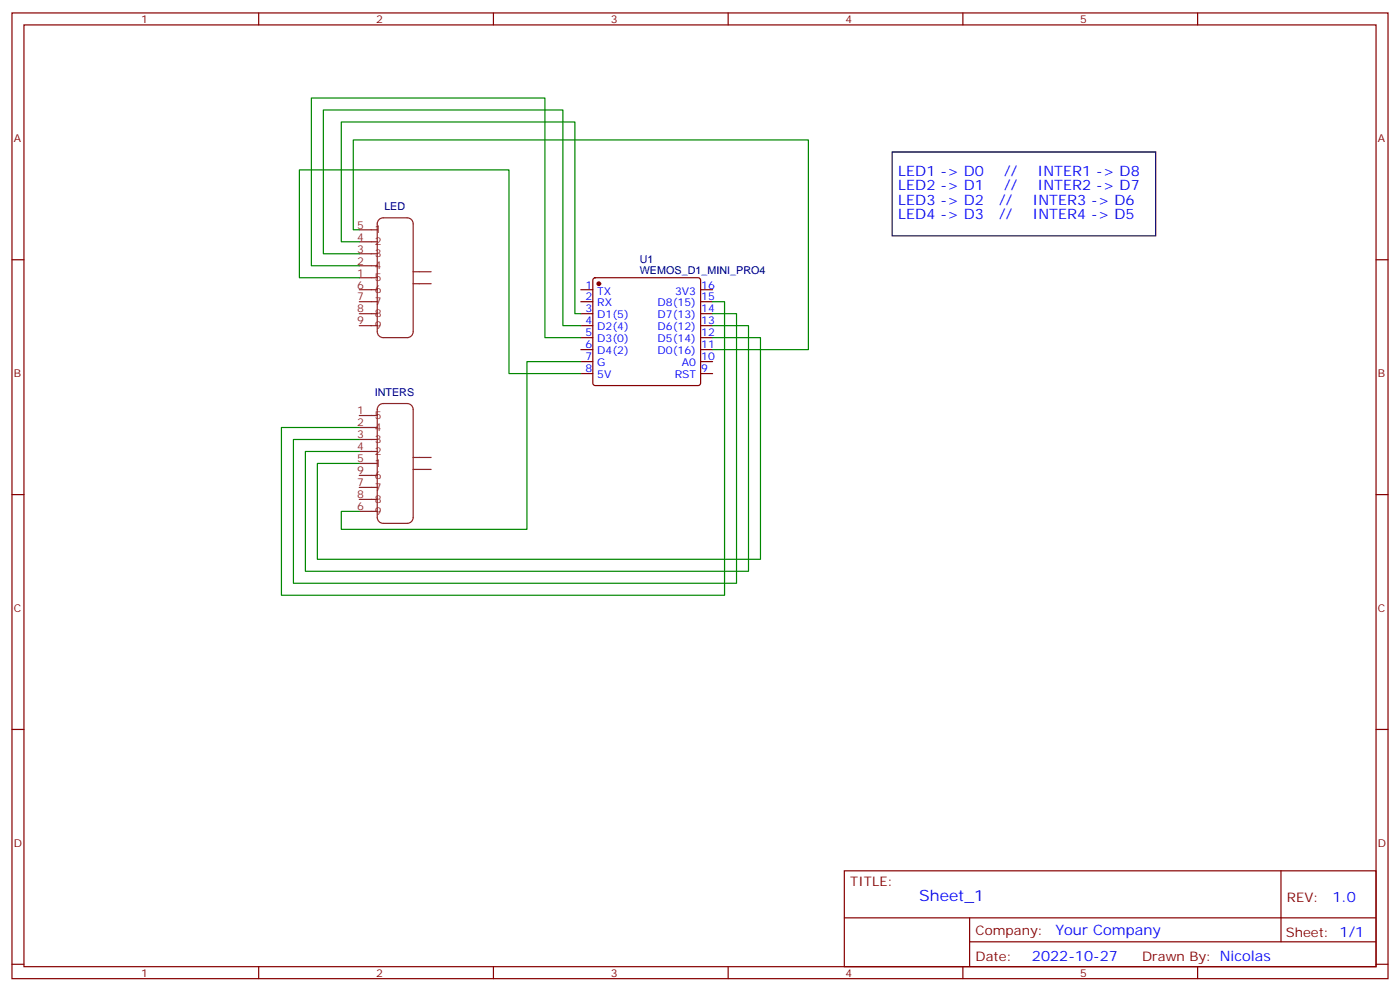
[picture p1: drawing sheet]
<svg xmlns="http://www.w3.org/2000/svg" width="412mm" height="292mm" viewBox="0 0 412 292" stroke-linecap="round" stroke-linejoin="round" font-family="sans-serif">
<g fill="none" stroke="#870000" stroke-width=".35">
<path d="M3.5 3.8h405.4v284.3h-405.4zM7.1 7.3h398.2v277.3h-398.2zM76.2 3.8v3.5M145.3 3.8v3.5M214.5 3.8v3.5M283.6 3.8v3.5M352.8 3.8v3.5M3.5 76.5h3.6M405.3 76.5h3.6M171.1 85.3h3.5M171.1 88.8h3.5M171.1 92.4h3.5"/>
<path d="M171.1 95.9h3.5M171.1 99.4h3.5M174.9 82l.4-.2h30.4l.5 .2 .2 .5v30.3l-.3 .5-.4 .2h-30.4l-.5-.2-.2-.5v-30.3zM206.4 85.3h3.5M206.4 88.8h3.5M206.4 92.4h3.5M206.4 95.9h3.5M206.4 99.4h3.5M171.1 102.9h3.5M171.1 106.5h3.5M171.1 110h3.5M206.4 102.9h3.5"/>
<path d="M206.4 106.5h3.5M206.4 110h3.5M3.5 145.6h3.6M405.3 145.6h3.6M3.5 214.8h3.6M405.3 214.8h3.6M248.7 256.4h156.6v28.2h-156.6zM377.3 256.4v20.9M248.7 270.2h156.5M285.6 277.3h119.6M285.6 270.2v14.2M3.5 283.9h3.6"/>
<path d="M76.2 284.6v3.5M145.3 284.6v3.5M214.5 284.6v3.5M283.6 284.6v3.5M352.8 284.6v3.5M405.3 283.9h3.6"/>
</g>
<g fill="none" stroke="#8c2424" stroke-width=".35">
<path d="M105.8 67.7h5.3M105.8 71.2h5.3M105.8 74.7h5.3M105.8 78.2h5.3M111.6 64.7l1.3-.6h7a1.76 1.76 0 0 1 1.8 1.8v31.7a1.76 1.76 0 0 1-1.8 1.8h-7a1.76 1.76 0 0 1-1.8-1.8v-31.7zM105.8 81.8h5.3M105.8 85.3h5.3M105.8 88.8h5.3M105.8 92.4h5.3M105.8 95.9h5.3M121.7 83.5h5.3M121.7 80h5.3"/>
<path d="M111.6 119.3l1.3-.5h7a1.76 1.76 0 0 1 1.8 1.8v31.7a1.76 1.76 0 0 1-1.8 1.8h-7a1.76 1.76 0 0 1-1.8-1.8v-31.7zM105.8 122.3h5.3M105.8 125.9h5.3M105.8 129.4h5.3M105.8 132.9h5.3M105.8 136.5h5.3M105.8 140h5.3M121.7 138.2h5.3M121.7 134.7h5.3M105.8 143.5h5.3M105.8 147h5.3M105.8 150.6h5.3"/>
</g>
<circle cx="176.4" cy="83.5" r=".53" fill="#870000" stroke="#870000" stroke-width=".35"/>
<path d="M105.8 67.7h-1.7v-26.5h134v61.7h-28.2M105.8 71.2h-5.3v-35.3h68.8v56.5h1.8M105.8 74.7h-10.6v-42.3h70.6v63.5h5.3M105.8 78.2h-14.1v-49.3h68.8v70.5h10.6M105.8 81.8h-17.6v-31.8h61.7v60h21.2M209.9 88.8h3.5v86.5h-130.5v-49.4h22.9M209.9 92.4h7.1v79.3h-130.6v-42.3h19.4M209.9 95.9h10.6v72.3h-130.5v-35.3h15.8M209.9 99.4h14.1v65.3h-130.5v-28.2h12.3M171.1 106.5h-15.9v49.4h-54.7v-5.3h5.3" fill="none" stroke="#008700" stroke-width=".35"/>
<path d="M262.8 44.7h77.6v24.7h-77.6z" fill="none" stroke="#000" stroke-width=".35"/>
<text font-size="4.6" fill="#00f" x="270.8" y="265.4">Sheet_1</text>
<g font-size="4.2" fill="#00f">
<text x="264.6" y="51.8">LED1 -&gt; D0</text>
<text x="295.8" y="51.8">//</text>
<text x="305.6" y="51.8">INTER1 -&gt; D8</text>
<text x="264.6" y="56">LED2 -&gt; D1</text>
<text x="295.8" y="56">//</text>
<text x="305.6" y="56">INTER2 -&gt; D7</text>
<text x="264.6" y="60.3">LED3 -&gt; D2</text>
<text x="264.6" y="64.5">LED4 -&gt; D3</text>
<text x="294.3" y="60.3">//</text>
<text x="294.3" y="64.5">//</text>
<text x="304.1" y="60.3">INTER3 -&gt; D6</text>
<text x="304.1" y="64.5">INTER4 -&gt; D5</text>
<text x="392.5" y="265.7">1.0</text>
<text x="310.9" y="275.2">Your Company</text>
<text x="304" y="283">2022-10-27</text>
</g>
<g font-size="3.9" fill="#800">
<text x="250.5" y="261">TITLE:</text>
<text x="379.1" y="265.7">REV:</text>
<text x="287.4" y="275.2">Company:</text>
<text x="378.7" y="275.8">Sheet: 1/1</text>
<text x="287.4" y="282.9">Date:</text>
<text x="336.4" y="282.9">Drawn By: Nicolas</text>
</g>
<g font-size="3.2" fill="#800">
<text x="41.6" y="6.8">1</text>
<text x="110.8" y="6.8">2</text>
<text x="179.9" y="6.8">3</text>
<text x="249.1" y="6.8">4</text>
<text x="318.2" y="6.8">5</text>
<text x="4.1" y="41.9">A</text>
<text x="405.9" y="41.9">A</text>
<text x="4.1" y="111.1">B</text>
<text x="405.9" y="111.1">B</text>
<text x="4.1" y="180.2">C</text>
<text x="405.9" y="180.2">C</text>
<text x="4.1" y="249.3">D</text>
<text x="405.9" y="249.3">D</text>
<text x="41.6" y="287.6">1</text>
<text x="110.8" y="287.6">2</text>
<text x="179.9" y="287.6">3</text>
<text x="249.1" y="287.6">4</text>
<text x="318.2" y="287.6">5</text>
</g>
<g font-size="3.2" fill="#000080">
<text x="113.2" y="61.8">LED</text>
<text x="188.5" y="77.5">U1</text>
<text x="188.5" y="80.6">WEMOS_D1_MINI_PRO4</text>
<text x="110.4" y="116.5">INTERS</text>
</g>
<g font-size="3.2" fill="#8d2323">
<text x="105.2" y="67.3">5</text>
<text x="105.2" y="70.8">4</text>
<text x="110.4" y="68.7">1</text>
<text x="105.2" y="74.4">3</text>
<text x="105.2" y="77.9">2</text>
<text x="110.4" y="72.2">2</text>
<text x="110.4" y="75.8">3</text>
<text x="105.2" y="81.4">1</text>
<text x="110.4" y="79.3">4</text>
<text x="110.4" y="82.8">5</text>
<text x="105.2" y="84.9">6</text>
<text x="105.2" y="88.5">7</text>
<text x="110.4" y="86.4">6</text>
<text x="110.4" y="89.9">7</text>
<text x="105.2" y="92">8</text>
<text x="105.2" y="95.5">9</text>
<text x="110.4" y="93.4">8</text>
<text x="110.4" y="96.9">9</text>
<text x="105.2" y="122">1</text>
<text x="105.2" y="125.5">2</text>
<text x="110.4" y="123.4">5</text>
<text x="105.2" y="129">3</text>
<text x="110.4" y="126.9">4</text>
<text x="110.4" y="130.5">3</text>
<text x="105.2" y="132.6">4</text>
<text x="105.2" y="136.1">5</text>
<text x="110.4" y="134">2</text>
<text x="110.4" y="137.5">1</text>
<text x="105.2" y="139.6">9</text>
<text x="105.2" y="143.2">7</text>
<text x="110.4" y="141">6</text>
<text x="105.2" y="146.7">8</text>
<text x="110.4" y="144.6">7</text>
<text x="110.4" y="148.1">8</text>
<text x="105.2" y="150.2">6</text>
<text x="110.4" y="151.6">9</text>
</g>
<g font-size="3.2" fill="#00f">
<text x="172.4" y="84.9">1</text>
<text x="172.4" y="88.5">2</text>
<text x="175.9" y="86.7">TX</text>
<text x="198.9" y="86.7">3V3</text>
<text x="206.6" y="88.5">15</text>
<text x="206.6" y="84.9">16</text>
<text x="172.4" y="92">3</text>
<text x="172.4" y="95.5">4</text>
<text x="175.9" y="90.2">RX</text>
<text x="175.9" y="93.8">D1(5)</text>
<text x="193.7" y="93.8">D7(13)</text>
<text x="193.7" y="90.2">D8(15)</text>
<text x="206.6" y="95.5">13</text>
<text x="206.6" y="92">14</text>
<text x="172.4" y="99.1">5</text>
<text x="175.9" y="97.3">D2(4)</text>
<text x="175.9" y="100.8">D3(0)</text>
<text x="193.7" y="100.8">D5(14)</text>
<text x="193.7" y="97.3">D6(12)</text>
<text x="206.6" y="99.1">12</text>
<text x="172.4" y="102.6">6</text>
<text x="172.4" y="106.1">7</text>
<text x="175.9" y="104.4">D4(2)</text>
<text x="175.9" y="107.9">G</text>
<text x="193.7" y="104.4">D0(16)</text>
<text x="200.9" y="107.9">A0</text>
<text x="206.6" y="106.1">10</text>
<text x="206.6" y="102.6">11</text>
<text x="172.4" y="109.6">8</text>
<text x="175.9" y="111.4">5V</text>
<text x="198.7" y="111.4">RST</text>
<text x="206.6" y="109.6">9</text>
</g>
</svg>
